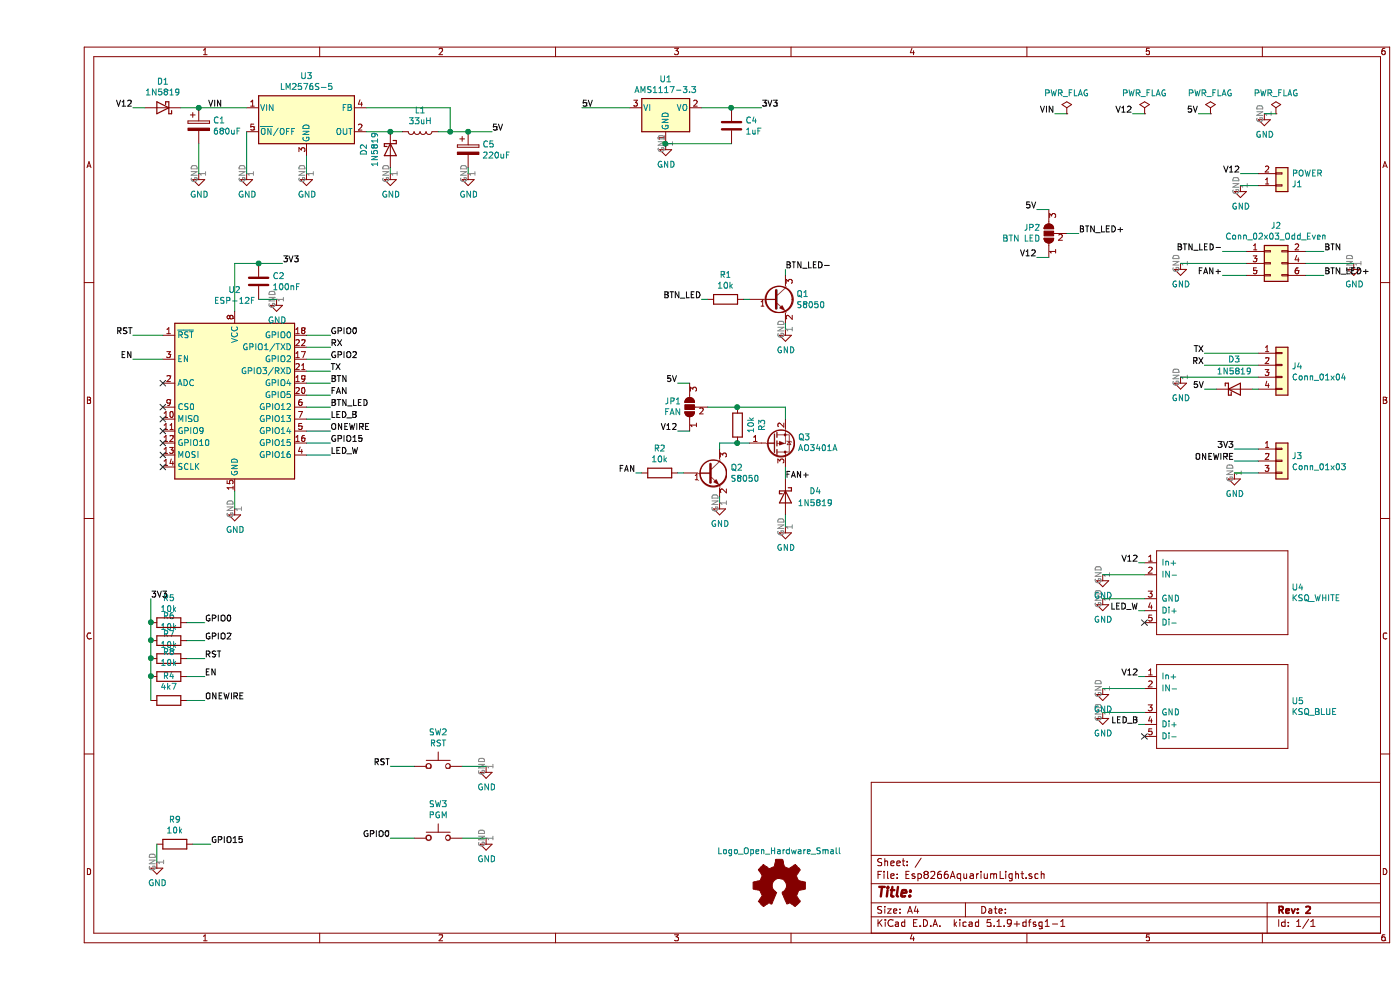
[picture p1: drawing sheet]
EESchema Schematic File Version 4
EELAYER 30 0
EELAYER END
$Descr A4 11693 8268
encoding utf-8
Sheet 1 1
Title ""
Date ""
Rev "2"
Comp ""
Comment1 ""
Comment2 ""
Comment3 ""
Comment4 ""
$EndDescr
$Comp
L Connector_Generic:Conn_01x02 J1
U 1 1
P 10400 1550
F 0 "J1" H 10480 1542 50  0000 L CNN
F 1 "POWER" H 10480 1451 50  0000 L CNN
F 2 "kicad_parts:JST_NV_B02P-NV_1x02_P5.00mm_Vertical" H 10400 1550 50  0001 C CNN
F 3 "~" H 10400 1550 50  0001 C CNN
	1    10400 1550
	1    0    0    1   
$EndComp
Text Label 10050 1450 2    50   ~ 0
V12
$Comp
L power:GND #PWR02
U 1 1
P 10050 1550
F 0 "#PWR02" H 10050 1300 50  0001 C CNN
F 1 "GND" H 10055 1377 50  0000 C CNN
F 2 "" H 10050 1550 50  0001 C CNN
F 3 "" H 10050 1550 50  0001 C CNN
	1    10050 1550
	1    0    0    -1  
$EndComp
Text Label 6050 900  0    50   ~ 0
3V3
Wire Wire Line
	5800 1200 5250 1200
Connection ~ 5250 1200
$Comp
L power:GND #PWR01
U 1 1
P 5250 1200
F 0 "#PWR01" H 5250 950 50  0001 C CNN
F 1 "GND" H 5255 1027 50  0000 C CNN
F 2 "" H 5250 1200 50  0001 C CNN
F 3 "" H 5250 1200 50  0001 C CNN
	1    5250 1200
	1    0    0    -1  
$EndComp
$Comp
L Regulator_Linear:AMS1117-3.3 U1
U 1 1
P 5250 900
F 0 "U1" H 5250 1142 50  0000 C CNN
F 1 "AMS1117-3.3" H 5250 1051 50  0000 C CNN
F 2 "Package_TO_SOT_SMD:SOT-223-3_TabPin2" H 5250 1100 50  0001 C CNN
F 3 "http://www.advanced-monolithic.com/pdf/ds1117.pdf" H 5350 650 50  0001 C CNN
	1    5250 900 
	1    0    0    -1  
$EndComp
Wire Wire Line
	5550 900  5800 900 
Connection ~ 5800 900 
Wire Wire Line
	5800 900  6050 900 
$Comp
L Device:C C4
U 1 1
P 5800 1050
F 0 "C4" H 5915 1096 50  0000 L CNN
F 1 "1uF" H 5915 1005 50  0000 L CNN
F 2 "Capacitor_SMD:C_0805_2012Metric" H 5838 900 50  0001 C CNN
F 3 "~" H 5800 1050 50  0001 C CNN
	1    5800 1050
	1    0    0    -1  
$EndComp
Text Label 4550 900  0    50   ~ 0
5V
Text Label 9150 950  2    50   ~ 0
V12
$Comp
L power:PWR_FLAG #FLG0101
U 1 1
P 9250 950
F 0 "#FLG0101" H 9250 1025 50  0001 C CNN
F 1 "PWR_FLAG" H 9250 1123 50  0000 C CNN
F 2 "" H 9250 950 50  0001 C CNN
F 3 "~" H 9250 950 50  0001 C CNN
	1    9250 950 
	1    0    0    -1  
$EndComp
Wire Wire Line
	9150 950  9250 950 
Text Label 800  900  2    50   ~ 0
V12
$Comp
L Device:CP C1
U 1 1
P 1350 1050
F 0 "C1" H 1468 1096 50  0000 L CNN
F 1 "680uF" H 1468 1005 50  0000 L CNN
F 2 "Capacitor_THT:CP_Radial_D8.0mm_P2.50mm" H 1388 900 50  0001 C CNN
F 3 "~" H 1350 1050 50  0001 C CNN
	1    1350 1050
	1    0    0    -1  
$EndComp
Connection ~ 1350 900 
Wire Wire Line
	1350 900  1750 900 
Wire Wire Line
	900  900  800  900 
Wire Wire Line
	1200 900  1350 900 
$Comp
L Diode:1N5819 D1
U 1 1
P 1050 900
F 0 "D1" H 1050 683 50  0000 C CNN
F 1 "1N5819" H 1050 774 50  0000 C CNN
F 2 "Diode_SMD:D_SMA" H 1050 725 50  0001 C CNN
F 3 "http://www.vishay.com/docs/88525/1n5817.pdf" H 1050 900 50  0001 C CNN
	1    1050 900 
	-1   0    0    1   
$EndComp
$Comp
L power:GND #PWR09
U 1 1
P 1350 1450
F 0 "#PWR09" H 1350 1200 50  0001 C CNN
F 1 "GND" H 1355 1277 50  0000 C CNN
F 2 "" H 1350 1450 50  0001 C CNN
F 3 "" H 1350 1450 50  0001 C CNN
	1    1350 1450
	1    0    0    -1  
$EndComp
Wire Wire Line
	1350 1200 1350 1450
$Comp
L power:GND #PWR010
U 1 1
P 1750 1450
F 0 "#PWR010" H 1750 1200 50  0001 C CNN
F 1 "GND" H 1755 1277 50  0000 C CNN
F 2 "" H 1750 1450 50  0001 C CNN
F 3 "" H 1750 1450 50  0001 C CNN
	1    1750 1450
	1    0    0    -1  
$EndComp
Wire Wire Line
	1750 1100 1750 1450
$Comp
L power:GND #PWR012
U 1 1
P 2250 1450
F 0 "#PWR012" H 2250 1200 50  0001 C CNN
F 1 "GND" H 2255 1277 50  0000 C CNN
F 2 "" H 2250 1450 50  0001 C CNN
F 3 "" H 2250 1450 50  0001 C CNN
	1    2250 1450
	1    0    0    -1  
$EndComp
Wire Wire Line
	2250 1300 2250 1450
$Comp
L Diode:1N5819 D2
U 1 1
P 2950 1250
F 0 "D2" H 2950 1033 50  0000 C CNN
F 1 "1N5819" H 2950 1124 50  0000 C CNN
F 2 "Diode_SMD:D_SMA" H 2950 1075 50  0001 C CNN
F 3 "http://www.vishay.com/docs/88525/1n5817.pdf" H 2950 1250 50  0001 C CNN
	1    2950 1250
	0    1    1    0   
$EndComp
$Comp
L Device:L L1
U 1 1
P 3200 1100
F 0 "L1" V 3019 1100 50  0000 C CNN
F 1 "33uH" V 3110 1100 50  0000 C CNN
F 2 "kicad_parts:L_12x12mm_Flexible_H8mm" H 3200 1100 50  0001 C CNN
F 3 "~" H 3200 1100 50  0001 C CNN
	1    3200 1100
	0    1    1    0   
$EndComp
Wire Wire Line
	2750 1100 2950 1100
Connection ~ 2950 1100
Wire Wire Line
	2950 1100 3050 1100
Wire Wire Line
	3350 1100 3450 1100
Wire Wire Line
	2750 900  3450 900 
Wire Wire Line
	3450 900  3450 1100
Connection ~ 3450 1100
Wire Wire Line
	3450 1100 3600 1100
$Comp
L Device:CP C5
U 1 1
P 3600 1250
F 0 "C5" H 3718 1296 50  0000 L CNN
F 1 "220uF" H 3718 1205 50  0000 L CNN
F 2 "Capacitor_THT:CP_Radial_D5.0mm_P2.50mm" H 3638 1100 50  0001 C CNN
F 3 "~" H 3600 1250 50  0001 C CNN
	1    3600 1250
	1    0    0    -1  
$EndComp
$Comp
L power:GND #PWR016
U 1 1
P 3600 1450
F 0 "#PWR016" H 3600 1200 50  0001 C CNN
F 1 "GND" H 3605 1277 50  0000 C CNN
F 2 "" H 3600 1450 50  0001 C CNN
F 3 "" H 3600 1450 50  0001 C CNN
	1    3600 1450
	1    0    0    -1  
$EndComp
Wire Wire Line
	3600 1400 3600 1450
Connection ~ 3600 1100
Wire Wire Line
	3600 1100 3800 1100
Text Label 3800 1100 0    50   ~ 0
5V
$Comp
L power:GND #PWR015
U 1 1
P 2950 1450
F 0 "#PWR015" H 2950 1200 50  0001 C CNN
F 1 "GND" H 2955 1277 50  0000 C CNN
F 2 "" H 2950 1450 50  0001 C CNN
F 3 "" H 2950 1450 50  0001 C CNN
	1    2950 1450
	1    0    0    -1  
$EndComp
Wire Wire Line
	2950 1400 2950 1450
Text Label 2450 3200 0    50   ~ 0
BTN
Text Label 10750 2100 0    50   ~ 0
BTN
$Comp
L power:GND #PWR020
U 1 1
P 11000 2200
F 0 "#PWR020" H 11000 1950 50  0001 C CNN
F 1 "GND" H 11005 2027 50  0000 C CNN
F 2 "" H 11000 2200 50  0001 C CNN
F 3 "" H 11000 2200 50  0001 C CNN
	1    11000 2200
	1    0    0    -1  
$EndComp
$Comp
L RF_Module:ESP-12F U2
U 1 1
P 1650 3400
F 0 "U2" H 1650 4381 50  0000 C CNN
F 1 "ESP-12F" H 1650 4290 50  0000 C CNN
F 2 "RF_Module:ESP-12E" H 1650 3400 50  0001 C CNN
F 3 "http://wiki.ai-thinker.com/_media/esp8266/esp8266_series_modules_user_manual_v1.1.pdf" H 1300 3500 50  0001 C CNN
	1    1650 3400
	1    0    0    -1  
$EndComp
Text Label 2050 2200 0    50   ~ 0
3V3
Text Label 2450 2800 0    50   ~ 0
GPIO0
Text Label 800  2800 2    50   ~ 0
RST
Text Label 800  3000 2    50   ~ 0
EN
Wire Wire Line
	2450 2800 2250 2800
Wire Wire Line
	1050 2800 800  2800
Wire Wire Line
	800  3000 1050 3000
$Comp
L Device:R R9
U 1 1
P 1150 7050
F 0 "R9" V 943 7050 50  0000 C CNN
F 1 "10k" V 1034 7050 50  0000 C CNN
F 2 "Resistor_SMD:R_0805_2012Metric" V 1080 7050 50  0001 C CNN
F 3 "~" H 1150 7050 50  0001 C CNN
	1    1150 7050
	0    1    1    0   
$EndComp
$Comp
L power:GND #PWR013
U 1 1
P 1000 7200
F 0 "#PWR013" H 1000 6950 50  0001 C CNN
F 1 "GND" H 1005 7027 50  0000 C CNN
F 2 "" H 1000 7200 50  0001 C CNN
F 3 "" H 1000 7200 50  0001 C CNN
	1    1000 7200
	1    0    0    -1  
$EndComp
Text Label 2450 3700 0    50   ~ 0
GPIO15
Text Label 1450 7050 0    50   ~ 0
GPIO15
Wire Wire Line
	2250 3700 2450 3700
Wire Wire Line
	1000 7200 1000 7050
Wire Wire Line
	1300 7050 1450 7050
$Comp
L Switch:SW_Push SW2
U 1 1
P 3350 6400
F 0 "SW2" H 3350 6685 50  0000 C CNN
F 1 "RST" H 3350 6594 50  0000 C CNN
F 2 "kicad_parts:SW_SPST_SKQG_WithoutStem" H 3350 6600 50  0001 C CNN
F 3 "~" H 3350 6600 50  0001 C CNN
	1    3350 6400
	1    0    0    -1  
$EndComp
Text Label 2950 6400 2    50   ~ 0
RST
$Comp
L power:GND #PWR021
U 1 1
P 3750 6400
F 0 "#PWR021" H 3750 6150 50  0001 C CNN
F 1 "GND" H 3755 6227 50  0000 C CNN
F 2 "" H 3750 6400 50  0001 C CNN
F 3 "" H 3750 6400 50  0001 C CNN
	1    3750 6400
	1    0    0    -1  
$EndComp
Wire Wire Line
	2950 6400 3150 6400
Wire Wire Line
	3550 6400 3750 6400
$Comp
L Switch:SW_Push SW3
U 1 1
P 3350 7000
F 0 "SW3" H 3350 7285 50  0000 C CNN
F 1 "PGM" H 3350 7194 50  0000 C CNN
F 2 "kicad_parts:SW_SPST_SKQG_WithoutStem" H 3350 7200 50  0001 C CNN
F 3 "~" H 3350 7200 50  0001 C CNN
	1    3350 7000
	1    0    0    -1  
$EndComp
Text Label 2950 7000 2    50   ~ 0
GPIO0
$Comp
L power:GND #PWR022
U 1 1
P 3750 7000
F 0 "#PWR022" H 3750 6750 50  0001 C CNN
F 1 "GND" H 3755 6827 50  0000 C CNN
F 2 "" H 3750 7000 50  0001 C CNN
F 3 "" H 3750 7000 50  0001 C CNN
	1    3750 7000
	1    0    0    -1  
$EndComp
Wire Wire Line
	2950 7000 3150 7000
Wire Wire Line
	3550 7000 3750 7000
Text Label 2450 3000 0    50   ~ 0
GPIO2
Wire Wire Line
	2250 3000 2450 3000
$Comp
L Device:C C2
U 1 1
P 1850 2350
F 0 "C2" H 1965 2396 50  0000 L CNN
F 1 "100nF" H 1965 2305 50  0000 L CNN
F 2 "Capacitor_SMD:C_0805_2012Metric" H 1888 2200 50  0001 C CNN
F 3 "~" H 1850 2350 50  0001 C CNN
	1    1850 2350
	1    0    0    -1  
$EndComp
$Comp
L power:GND #PWR011
U 1 1
P 1650 4250
F 0 "#PWR011" H 1650 4000 50  0001 C CNN
F 1 "GND" H 1655 4077 50  0000 C CNN
F 2 "" H 1650 4250 50  0001 C CNN
F 3 "" H 1650 4250 50  0001 C CNN
	1    1650 4250
	1    0    0    -1  
$EndComp
$Comp
L power:GND #PWR014
U 1 1
P 2000 2500
F 0 "#PWR014" H 2000 2250 50  0001 C CNN
F 1 "GND" H 2005 2327 50  0000 C CNN
F 2 "" H 2000 2500 50  0001 C CNN
F 3 "" H 2000 2500 50  0001 C CNN
	1    2000 2500
	1    0    0    -1  
$EndComp
Wire Wire Line
	1650 2600 1650 2200
Wire Wire Line
	1650 2200 1850 2200
Connection ~ 1850 2200
Wire Wire Line
	1850 2200 2050 2200
Wire Wire Line
	1850 2500 2000 2500
Wire Wire Line
	1650 4100 1650 4250
Text Label 9750 2950 2    50   ~ 0
TX
Text Label 9750 3050 2    50   ~ 0
RX
Text Label 2450 3100 0    50   ~ 0
TX
Text Label 2450 2900 0    50   ~ 0
RX
Wire Wire Line
	2250 3100 2450 3100
Wire Wire Line
	2450 2900 2250 2900
NoConn ~ 1050 3200
NoConn ~ 1050 3400
NoConn ~ 1050 3500
NoConn ~ 1050 3600
NoConn ~ 1050 3700
NoConn ~ 1050 3800
NoConn ~ 1050 3900
Text Label 2450 3500 0    50   ~ 0
LED_B
Text Label 2450 3800 0    50   ~ 0
LED_W
Wire Wire Line
	2250 3200 2450 3200
Wire Wire Line
	2450 3300 2250 3300
Wire Wire Line
	2450 3400 2250 3400
Wire Wire Line
	2450 3500 2250 3500
Wire Wire Line
	2450 3600 2250 3600
$Comp
L power:GND #PWR05
U 1 1
P 9550 3150
F 0 "#PWR05" H 9550 2900 50  0001 C CNN
F 1 "GND" H 9555 2977 50  0000 C CNN
F 2 "" H 9550 3150 50  0001 C CNN
F 3 "" H 9550 3150 50  0001 C CNN
	1    9550 3150
	1    0    0    -1  
$EndComp
Text Label 9750 3250 2    50   ~ 0
5V
Wire Wire Line
	9850 3250 9750 3250
$Comp
L Diode:1N5819 D3
U 1 1
P 10000 3250
F 0 "D3" H 10000 3500 50  0000 C CNN
F 1 "1N5819" H 10000 3400 50  0000 C CNN
F 2 "Diode_SMD:D_SMA" H 10000 3075 50  0001 C CNN
F 3 "http://www.vishay.com/docs/88525/1n5817.pdf" H 10000 3250 50  0001 C CNN
	1    10000 3250
	1    0    0    -1  
$EndComp
Text Label 9700 950  2    50   ~ 0
5V
$Comp
L power:PWR_FLAG #FLG01
U 1 1
P 9800 950
F 0 "#FLG01" H 9800 1025 50  0001 C CNN
F 1 "PWR_FLAG" H 9800 1123 50  0000 C CNN
F 2 "" H 9800 950 50  0001 C CNN
F 3 "~" H 9800 950 50  0001 C CNN
	1    9800 950 
	1    0    0    -1  
$EndComp
Wire Wire Line
	9700 950  9800 950 
Text Label 1550 900  2    50   ~ 0
VIN
Text Label 8500 950  2    50   ~ 0
VIN
$Comp
L power:PWR_FLAG #FLG02
U 1 1
P 8600 950
F 0 "#FLG02" H 8600 1025 50  0001 C CNN
F 1 "PWR_FLAG" H 8600 1123 50  0000 C CNN
F 2 "" H 8600 950 50  0001 C CNN
F 3 "~" H 8600 950 50  0001 C CNN
	1    8600 950 
	1    0    0    -1  
$EndComp
Wire Wire Line
	8500 950  8600 950 
Wire Wire Line
	10150 3250 10200 3250
Wire Wire Line
	10200 2950 9750 2950
Wire Wire Line
	9750 3050 10200 3050
Wire Wire Line
	10200 3150 9550 3150
$Comp
L power:PWR_FLAG #FLG0102
U 1 1
P 10350 950
F 0 "#FLG0102" H 10350 1025 50  0001 C CNN
F 1 "PWR_FLAG" H 10350 1123 50  0000 C CNN
F 2 "" H 10350 950 50  0001 C CNN
F 3 "~" H 10350 950 50  0001 C CNN
	1    10350 950 
	1    0    0    -1  
$EndComp
Wire Wire Line
	10250 950  10350 950 
$Comp
L power:GND #PWR0101
U 1 1
P 10250 950
F 0 "#PWR0101" H 10250 700 50  0001 C CNN
F 1 "GND" H 10255 777 50  0000 C CNN
F 2 "" H 10250 950 50  0001 C CNN
F 3 "" H 10250 950 50  0001 C CNN
	1    10250 950 
	1    0    0    -1  
$EndComp
$Comp
L Connector_Generic:Conn_01x04 J4
U 1 1
P 10400 3050
F 0 "J4" H 10480 3042 50  0000 L CNN
F 1 "Conn_01x04" H 10480 2951 50  0000 L CNN
F 2 "kicad_parts:JSTPH4" H 10400 3050 50  0001 C CNN
F 3 "~" H 10400 3050 50  0001 C CNN
	1    10400 3050
	1    0    0    -1  
$EndComp
$Comp
L Various_Parts:KSQ_1000mA U4
U 1 1
P 9900 4900
F 0 "U4" H 10478 4896 50  0000 L CNN
F 1 "KSQ_WHITE" H 10478 4805 50  0000 L CNN
F 2 "kicad_parts:KSQ_1000mA" H 9900 4900 50  0001 C CNN
F 3 "" H 9900 4900 50  0001 C CNN
	1    9900 4900
	1    0    0    -1  
$EndComp
$Comp
L Various_Parts:KSQ_1000mA U5
U 1 1
P 9900 5850
F 0 "U5" H 10478 5846 50  0000 L CNN
F 1 "KSQ_BLUE" H 10478 5755 50  0000 L CNN
F 2 "kicad_parts:KSQ_1000mA" H 9900 5850 50  0001 C CNN
F 3 "" H 9900 5850 50  0001 C CNN
	1    9900 5850
	1    0    0    -1  
$EndComp
$Comp
L power:GND #PWR07
U 1 1
P 8900 5950
F 0 "#PWR07" H 8900 5700 50  0001 C CNN
F 1 "GND" H 8905 5777 50  0000 C CNN
F 2 "" H 8900 5950 50  0001 C CNN
F 3 "" H 8900 5950 50  0001 C CNN
	1    8900 5950
	1    0    0    -1  
$EndComp
NoConn ~ 9250 6150
$Comp
L power:GND #PWR06
U 1 1
P 8900 5750
F 0 "#PWR06" H 8900 5500 50  0001 C CNN
F 1 "GND" H 8905 5577 50  0000 C CNN
F 2 "" H 8900 5750 50  0001 C CNN
F 3 "" H 8900 5750 50  0001 C CNN
	1    8900 5750
	1    0    0    -1  
$EndComp
Text Label 9200 5650 2    50   ~ 0
V12
$Comp
L power:GND #PWR04
U 1 1
P 8900 5000
F 0 "#PWR04" H 8900 4750 50  0001 C CNN
F 1 "GND" H 8905 4827 50  0000 C CNN
F 2 "" H 8900 5000 50  0001 C CNN
F 3 "" H 8900 5000 50  0001 C CNN
	1    8900 5000
	1    0    0    -1  
$EndComp
$Comp
L power:GND #PWR03
U 1 1
P 8900 4800
F 0 "#PWR03" H 8900 4550 50  0001 C CNN
F 1 "GND" H 8905 4627 50  0000 C CNN
F 2 "" H 8900 4800 50  0001 C CNN
F 3 "" H 8900 4800 50  0001 C CNN
	1    8900 4800
	1    0    0    -1  
$EndComp
Text Label 9200 4700 2    50   ~ 0
V12
NoConn ~ 9250 5200
Text Label 9200 6050 2    50   ~ 0
LED_B
Text Label 9200 5100 2    50   ~ 0
LED_W
Wire Wire Line
	9250 4700 9200 4700
Wire Wire Line
	9250 4800 8900 4800
Wire Wire Line
	9250 5000 8900 5000
Wire Wire Line
	9250 5100 9200 5100
Wire Wire Line
	9250 5650 9200 5650
Wire Wire Line
	9250 5750 8900 5750
Wire Wire Line
	9250 5950 8900 5950
Wire Wire Line
	9250 6050 9200 6050
Wire Wire Line
	10050 1450 10200 1450
Wire Wire Line
	10050 1550 10200 1550
Text Label 2450 3400 0    50   ~ 0
BTN_LED
Text Label 2450 3600 0    50   ~ 0
ONEWIRE
Wire Wire Line
	2250 3800 2450 3800
$Comp
L Device:R R1
U 1 1
P 5750 2500
F 0 "R1" V 5543 2500 50  0000 C CNN
F 1 "10k" V 5634 2500 50  0000 C CNN
F 2 "Resistor_SMD:R_0805_2012Metric" V 5680 2500 50  0001 C CNN
F 3 "~" H 5750 2500 50  0001 C CNN
	1    5750 2500
	0    1    1    0   
$EndComp
$Comp
L Transistor_BJT:BC847 Q1
U 1 1
P 6150 2500
F 0 "Q1" H 6341 2546 50  0000 L CNN
F 1 "S8050" H 6341 2455 50  0000 L CNN
F 2 "Package_TO_SOT_SMD:SOT-23" H 6350 2425 50  0001 L CIN
F 3 "http://www.infineon.com/dgdl/Infineon-BC847SERIES_BC848SERIES_BC849SERIES_BC850SERIES-DS-v01_01-en.pdf?fileId=db3a304314dca389011541d4630a1657" H 6150 2500 50  0001 L CNN
	1    6150 2500
	1    0    0    -1  
$EndComp
Text Label 6250 2250 0    50   ~ 0
BTN_LED-
Wire Wire Line
	5550 2500 5600 2500
Wire Wire Line
	5900 2500 5950 2500
Wire Wire Line
	6250 2300 6250 2250
Wire Wire Line
	6250 2700 6250 2750
$Comp
L power:GND #PWR08
U 1 1
P 6250 2750
F 0 "#PWR08" H 6250 2500 50  0001 C CNN
F 1 "GND" H 6255 2577 50  0000 C CNN
F 2 "" H 6250 2750 50  0001 C CNN
F 3 "" H 6250 2750 50  0001 C CNN
	1    6250 2750
	1    0    0    -1  
$EndComp
$Comp
L Device:R R2
U 1 1
P 5200 3950
F 0 "R2" V 4993 3950 50  0000 C CNN
F 1 "10k" V 5084 3950 50  0000 C CNN
F 2 "Resistor_SMD:R_0805_2012Metric" V 5130 3950 50  0001 C CNN
F 3 "~" H 5200 3950 50  0001 C CNN
	1    5200 3950
	0    1    1    0   
$EndComp
$Comp
L Transistor_BJT:BC847 Q2
U 1 1
P 5600 3950
F 0 "Q2" H 5791 3996 50  0000 L CNN
F 1 "S8050" H 5791 3905 50  0000 L CNN
F 2 "Package_TO_SOT_SMD:SOT-23" H 5800 3875 50  0001 L CIN
F 3 "http://www.infineon.com/dgdl/Infineon-BC847SERIES_BC848SERIES_BC849SERIES_BC850SERIES-DS-v01_01-en.pdf?fileId=db3a304314dca389011541d4630a1657" H 5600 3950 50  0001 L CNN
	1    5600 3950
	1    0    0    -1  
$EndComp
Text Label 5000 3950 2    50   ~ 0
FAN
Wire Wire Line
	5000 3950 5050 3950
Wire Wire Line
	5350 3950 5400 3950
Wire Wire Line
	5700 3750 5700 3700
Wire Wire Line
	5700 4150 5700 4200
$Comp
L power:GND #PWR0102
U 1 1
P 5700 4200
F 0 "#PWR0102" H 5700 3950 50  0001 C CNN
F 1 "GND" H 5705 4027 50  0000 C CNN
F 2 "" H 5700 4200 50  0001 C CNN
F 3 "" H 5700 4200 50  0001 C CNN
	1    5700 4200
	1    0    0    -1  
$EndComp
$Comp
L Connector_Generic:Conn_02x03_Odd_Even J2
U 1 1
P 10300 2200
F 0 "J2" H 10350 2517 50  0000 C CNN
F 1 "Conn_02x03_Odd_Even" H 10350 2426 50  0000 C CNN
F 2 "Connector_PinHeader_2.54mm:PinHeader_2x03_P2.54mm_Horizontal" H 10300 2200 50  0001 C CNN
F 3 "~" H 10300 2200 50  0001 C CNN
	1    10300 2200
	1    0    0    -1  
$EndComp
Wire Wire Line
	10100 2200 9550 2200
Wire Wire Line
	10750 2300 10600 2300
Wire Wire Line
	10600 2200 11000 2200
$Comp
L Regulator_Switching:LM2576S-5 U3
U 1 1
P 2250 1000
F 0 "U3" H 2250 1367 50  0000 C CNN
F 1 "LM2576S-5" H 2250 1276 50  0000 C CNN
F 2 "Package_TO_SOT_SMD:TO-263-5_TabPin3" H 2250 750 50  0001 L CIN
F 3 "http://www.ti.com/lit/ds/symlink/lm2576.pdf" H 2250 1000 50  0001 C CNN
	1    2250 1000
	1    0    0    -1  
$EndComp
Wire Wire Line
	4550 900  4950 900 
$Comp
L Transistor_FET:AO3401A Q3
U 1 1
P 6150 3700
F 0 "Q3" H 6355 3654 50  0000 L CNN
F 1 "AO3401A" H 6355 3745 50  0000 L CNN
F 2 "Package_TO_SOT_SMD:SOT-23" H 6350 3625 50  0001 L CIN
F 3 "http://www.aosmd.com/pdfs/datasheet/AO3401A.pdf" H 6150 3700 50  0001 L CNN
	1    6150 3700
	1    0    0    1   
$EndComp
$Comp
L Device:R R3
U 1 1
P 5850 3550
F 0 "R3" V 5643 3550 50  0000 C CNN
F 1 "10k" V 5734 3550 50  0000 C CNN
F 2 "Resistor_SMD:R_0805_2012Metric" V 5780 3550 50  0001 C CNN
F 3 "~" H 5850 3550 50  0001 C CNN
	1    5850 3550
	-1   0    0    1   
$EndComp
Wire Wire Line
	5700 3700 5850 3700
Connection ~ 5850 3700
Wire Wire Line
	5850 3700 5950 3700
Wire Wire Line
	5850 3400 6250 3400
Wire Wire Line
	6250 3400 6250 3500
Text Label 6250 4000 0    50   ~ 0
FAN+
Wire Wire Line
	6250 3900 6250 4000
Text Label 2450 3300 0    50   ~ 0
FAN
Text Label 9900 2100 2    50   ~ 0
BTN_LED-
$Comp
L Connector_Generic:Conn_01x03 J3
U 1 1
P 10400 3850
F 0 "J3" H 10480 3892 50  0000 L CNN
F 1 "Conn_01x03" H 10480 3801 50  0000 L CNN
F 2 "Connector_PinHeader_2.54mm:PinHeader_1x03_P2.54mm_Horizontal" H 10400 3850 50  0001 C CNN
F 3 "~" H 10400 3850 50  0001 C CNN
	1    10400 3850
	1    0    0    -1  
$EndComp
$Comp
L power:GND #PWR017
U 1 1
P 10000 3950
F 0 "#PWR017" H 10000 3700 50  0001 C CNN
F 1 "GND" H 10005 3777 50  0000 C CNN
F 2 "" H 10000 3950 50  0001 C CNN
F 3 "" H 10000 3950 50  0001 C CNN
	1    10000 3950
	1    0    0    -1  
$EndComp
Text Label 10000 3850 2    50   ~ 0
ONEWIRE
Text Label 10000 3750 2    50   ~ 0
3V3
Wire Wire Line
	10000 3950 10200 3950
Wire Wire Line
	10200 3850 10000 3850
Wire Wire Line
	10200 3750 10000 3750
$Comp
L power:GND #PWR018
U 1 1
P 6250 4400
F 0 "#PWR018" H 6250 4150 50  0001 C CNN
F 1 "GND" H 6255 4227 50  0000 C CNN
F 2 "" H 6250 4400 50  0001 C CNN
F 3 "" H 6250 4400 50  0001 C CNN
	1    6250 4400
	1    0    0    -1  
$EndComp
Wire Wire Line
	6250 4400 6250 4300
Text Label 9900 2300 2    50   ~ 0
FAN+
$Comp
L Diode:1N5819 D4
U 1 1
P 6250 4150
F 0 "D4" V 6200 4400 50  0000 C CNN
F 1 "1N5819" V 6300 4400 50  0000 C CNN
F 2 "Diode_SMD:D_SMA" H 6250 3975 50  0001 C CNN
F 3 "http://www.vishay.com/docs/88525/1n5817.pdf" H 6250 4150 50  0001 C CNN
	1    6250 4150
	0    1    1    0   
$EndComp
Wire Wire Line
	10600 2100 10750 2100
Wire Wire Line
	9900 2100 10100 2100
$Comp
L power:GND #PWR019
U 1 1
P 9550 2200
F 0 "#PWR019" H 9550 1950 50  0001 C CNN
F 1 "GND" H 9555 2027 50  0000 C CNN
F 2 "" H 9550 2200 50  0001 C CNN
F 3 "" H 9550 2200 50  0001 C CNN
	1    9550 2200
	1    0    0    -1  
$EndComp
Wire Wire Line
	10100 2300 9900 2300
Text Label 5350 3600 2    50   ~ 0
V12
$Comp
L Graphic:Logo_Open_Hardware_Small #LOGO1
U 1 1
P 6200 7400
F 0 "#LOGO1" H 6200 7675 50  0001 C CNN
F 1 "Logo_Open_Hardware_Small" H 6200 7694 50  0000 C CNN
F 2 "" H 6200 7400 50  0001 C CNN
F 3 "~" H 6200 7400 50  0001 C CNN
	1    6200 7400
	1    0    0    -1  
$EndComp
Wire Wire Line
	1250 5850 1400 5850
Connection ~ 950  5650
Wire Wire Line
	950  5650 950  5850
$Comp
L Device:R R4
U 1 1
P 1100 5850
F 0 "R4" V 893 5850 50  0000 C CNN
F 1 "4k7" V 984 5850 50  0000 C CNN
F 2 "Resistor_SMD:R_0805_2012Metric" V 1030 5850 50  0001 C CNN
F 3 "~" H 1100 5850 50  0001 C CNN
	1    1100 5850
	0    1    1    0   
$EndComp
Text Label 1400 5850 0    50   ~ 0
ONEWIRE
Text Label 5550 2500 2    50   ~ 0
BTN_LED
Wire Wire Line
	950  5200 950  5000
Connection ~ 950  5200
Wire Wire Line
	1400 5200 1250 5200
Text Label 1400 5200 0    50   ~ 0
GPIO0
$Comp
L Device:R R5
U 1 1
P 1100 5200
F 0 "R5" V 893 5200 50  0000 C CNN
F 1 "10k" V 984 5200 50  0000 C CNN
F 2 "Resistor_SMD:R_0805_2012Metric" V 1030 5200 50  0001 C CNN
F 3 "~" H 1100 5200 50  0001 C CNN
	1    1100 5200
	0    1    1    0   
$EndComp
Wire Wire Line
	1400 5350 1250 5350
Wire Wire Line
	1400 5500 1250 5500
Wire Wire Line
	1250 5650 1400 5650
Text Label 1400 5650 0    50   ~ 0
EN
Text Label 1400 5500 0    50   ~ 0
RST
Text Label 1400 5350 0    50   ~ 0
GPIO2
Wire Wire Line
	950  5500 950  5350
Connection ~ 950  5500
Wire Wire Line
	950  5350 950  5200
Connection ~ 950  5350
Wire Wire Line
	950  5650 950  5500
Text Label 950  5000 0    50   ~ 0
3V3
$Comp
L Device:R R8
U 1 1
P 1100 5650
F 0 "R8" V 893 5650 50  0000 C CNN
F 1 "10k" V 984 5650 50  0000 C CNN
F 2 "Resistor_SMD:R_0805_2012Metric" V 1030 5650 50  0001 C CNN
F 3 "~" H 1100 5650 50  0001 C CNN
	1    1100 5650
	0    1    1    0   
$EndComp
$Comp
L Device:R R7
U 1 1
P 1100 5500
F 0 "R7" V 893 5500 50  0000 C CNN
F 1 "10k" V 984 5500 50  0000 C CNN
F 2 "Resistor_SMD:R_0805_2012Metric" V 1030 5500 50  0001 C CNN
F 3 "~" H 1100 5500 50  0001 C CNN
	1    1100 5500
	0    1    1    0   
$EndComp
$Comp
L Device:R R6
U 1 1
P 1100 5350
F 0 "R6" V 893 5350 50  0000 C CNN
F 1 "10k" V 984 5350 50  0000 C CNN
F 2 "Resistor_SMD:R_0805_2012Metric" V 1030 5350 50  0001 C CNN
F 3 "~" H 1100 5350 50  0001 C CNN
	1    1100 5350
	0    1    1    0   
$EndComp
$Comp
L Jumper:SolderJumper_3_Open JP2
U 1 1
P 8450 1950
F 0 "JP2" V 8496 2018 50  0000 L CNN
F 1 "BTN LED" V 8405 2018 50  0000 L CNN
F 2 "Jumper:SolderJumper-3_P1.3mm_Open_RoundedPad1.0x1.5mm" H 8450 1950 50  0001 C CNN
F 3 "~" H 8450 1950 50  0001 C CNN
	1    8450 1950
	0    -1   -1   0   
$EndComp
$Comp
L Jumper:SolderJumper_3_Open JP1
U 1 1
P 5450 3400
F 0 "JP1" V 5496 3468 50  0000 L CNN
F 1 "FAN" V 5405 3468 50  0000 L CNN
F 2 "Jumper:SolderJumper-3_P1.3mm_Open_RoundedPad1.0x1.5mm" H 5450 3400 50  0001 C CNN
F 3 "~" H 5450 3400 50  0001 C CNN
	1    5450 3400
	0    -1   -1   0   
$EndComp
Text Label 8350 2150 2    50   ~ 0
V12
Text Label 5350 3200 2    50   ~ 0
5V
Text Label 8350 1750 2    50   ~ 0
5V
Wire Wire Line
	8450 1750 8350 1750
Wire Wire Line
	8350 2150 8450 2150
Wire Wire Line
	5600 3400 5850 3400
Connection ~ 5850 3400
Wire Wire Line
	5450 3600 5350 3600
Wire Wire Line
	5450 3200 5350 3200
Text Label 10750 2300 0    50   ~ 0
BTN_LED+
Text Label 8700 1950 0    50   ~ 0
BTN_LED+
Wire Wire Line
	8600 1950 8700 1950
$EndSCHEMATC
